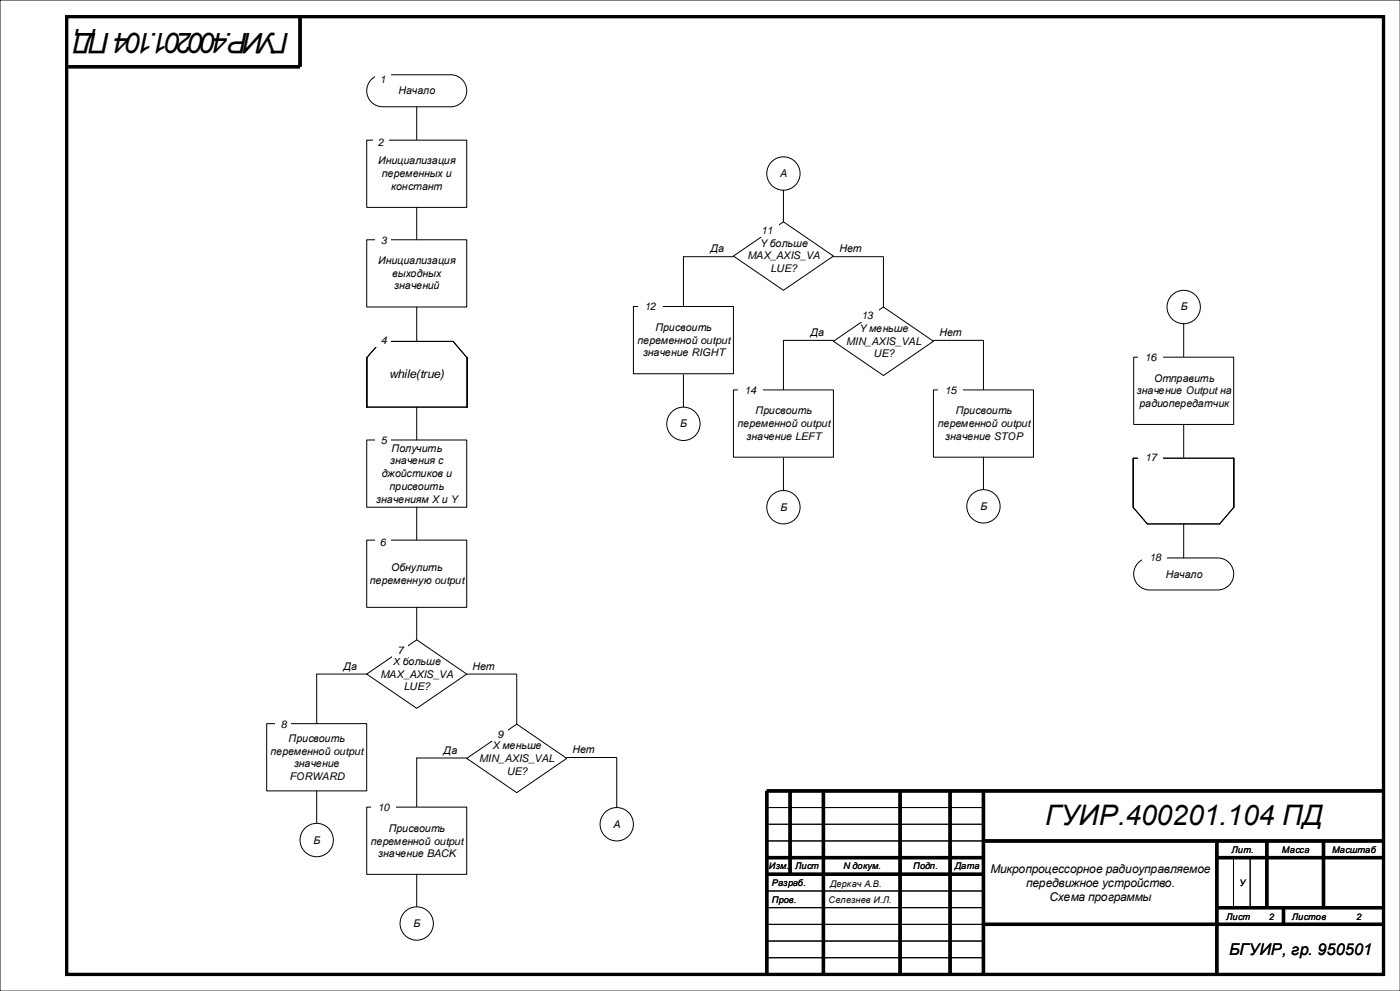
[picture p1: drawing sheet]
<svg xmlns="http://www.w3.org/2000/svg" width="420mm" height="297mm" viewBox="0 0 420 297" stroke-linecap="round" stroke-linejoin="round" font-family="sans-serif">
<path d="M420 0h-420v297h420M230 242h65M230 247h65M230 252h65M370 257v15M375 257v15M230 272h65M230 277h65M230 267h65M230 282h65M230 287h65" fill="none" stroke="#000" stroke-width=".3"/>
<g fill="none" stroke="#000" stroke-width="1" stroke-linecap="butt">
<path d="M20 5h395v287h-395zM90 5v15h-69.5M237 237v25M247 237v55M270 237v55M285 237v55M295 237v55M415 237h-185v55M230 257h65M295 252h120M365 252v40M365 257h50"/>
<path d="M380 252v20M397 252v20M230 262h65M295 277h120M365 272h50M385 272v5"/>
</g>
<path d="M111.1 24.1a4.8 4.8 0 0 1 3.7-1.7h20.4a4.8 4.8 0 0 1 4.8 4.8 4.8 4.8 0 0 1-4.8 4.8h-20.4a4.8 4.8 0 0 1-4.4-2.8 4.8 4.8 0 0 1 .7-5.1z" fill-rule="evenodd" fill="#fff"/>
<path d="M111.1 24.1a4.8 4.8 0 0 1 3.7-1.7h20.4a4.8 4.8 0 0 1 4.8 4.8 4.8 4.8 0 0 1-4.8 4.8h-20.4a4.8 4.8 0 0 1-4.4-2.8 4.8 4.8 0 0 1 .7-5.1z" fill="none" stroke="#000" stroke-width=".3"/>
<path d="M112.5 22h4.5v4h-4.5z" fill-rule="evenodd" fill="#fff"/>
<path d="M125 32v10" fill="none" stroke="#000" stroke-width=".3"/>
<path d="M110 42h30v20.1h-30z" fill-rule="evenodd" fill="#fff"/>
<path d="M110 42h30v20.1h-30z" fill="none" stroke="#000" stroke-width=".3"/>
<g fill="#fff">
<path d="M112 40.9h4.5v4h-4.5z" fill-rule="evenodd"/>
<path d="M110 71.9h30v20.1h-30z" fill-rule="evenodd"/>
</g>
<path d="M110 71.9h30v20.1h-30z" fill="none" stroke="#000" stroke-width=".3"/>
<path d="M112.8 70h4.5v4h-4.5z" fill-rule="evenodd" fill="#fff"/>
<path d="M125 62.1v9.8M114.2 102.3h21.7l4.2 4.9v14.8h-30.1v-14.8z" fill="none" stroke="#000" stroke-width=".3"/>
<path d="M112.8 100h4.5v4h-4.5z" fill-rule="evenodd" fill="#fff"/>
<path d="M125 92v10.3" fill="none" stroke="#000" stroke-width=".3"/>
<path d="M110 131.9h30v20.1h-30z" fill-rule="evenodd" fill="#fff"/>
<path d="M110 131.9h30v20.1h-30z" fill="none" stroke="#000" stroke-width=".3"/>
<g fill="#fff">
<path d="M112.8 130h4.5v4h-4.5z" fill-rule="evenodd"/>
<path d="M110 202l15-10.3 15 10.3-15 10.3z" fill-rule="evenodd"/>
</g>
<path d="M125 122v9.9M95 202h15M110 202l15-10.3 15 10.3-15 10.3zM140 202h15" fill="none" stroke="#000" stroke-width=".3"/>
<path d="M110 161.9h30v20.1h-30z" fill-rule="evenodd" fill="#fff"/>
<path d="M125 152v9.9M110 161.9h30v20.1h-30z" fill="none" stroke="#000" stroke-width=".3"/>
<path d="M112.5 160.5h4.5v4h-4.5z" fill-rule="evenodd" fill="#fff"/>
<path d="M125 182v9.7" fill="none" stroke="#000" stroke-width=".3"/>
<g fill="#fff">
<path d="M117.8 193h4.5v4h-4.5z" fill-rule="evenodd"/>
<path d="M80 216.9h30v20.1h-30z" fill-rule="evenodd"/>
</g>
<path d="M80 216.9h30v20.1h-30zM95 202v14.9" fill="none" stroke="#000" stroke-width=".3"/>
<g fill="#fff">
<path d="M82.8 215h4.5v4h-4.5z" fill-rule="evenodd"/>
<path d="M140 227.3l15-10.3 15 10.3-15 10.2z" fill-rule="evenodd"/>
</g>
<path d="M140 227.3l15-10.3 15 10.3-15 10.2z" fill="none" stroke="#000" stroke-width=".3"/>
<path d="M147.8 217.9h4.5v4.1h-4.5z" fill-rule="evenodd" fill="#fff"/>
<path d="M155 202.1v14.9M140 227.2h-15v14.8" fill="none" stroke="#000" stroke-width=".3"/>
<path d="M110 241.9h30v20.1h-30z" fill-rule="evenodd" fill="#fff"/>
<path d="M110 241.9h30v20.1h-30z" fill="none" stroke="#000" stroke-width=".3"/>
<path d="M111.4 240h7.2v4h-7.2z" fill-rule="evenodd" fill="#fff"/>
<path d="M170 227h15M185 227.2v14.8" fill="none" stroke="#000" stroke-width=".3"/>
<circle cx="185" cy="247" r="5" fill="#fff"/>
<circle cx="185" cy="247" r="5" fill="none" stroke="#000" stroke-width=".3"/>
<circle cx="235" cy="52" r="5" fill="#fff"/>
<g fill="none" stroke="#000" stroke-width=".3">
<path d="M235 57v9.5"/>
<circle cx="235" cy="52" r="5"/>
</g>
<path d="M220 76.7l15-10.2 15 10.2-15 10.3z" fill-rule="evenodd" fill="#fff"/>
<path d="M220 76.7l15-10.2 15 10.2-15 10.3z" fill="none" stroke="#000" stroke-width=".3"/>
<path d="M226.4 67h7.2v4h-7.2z" fill-rule="evenodd" fill="#fff"/>
<path d="M220 76.9h-15v14.9M250 76.9h15M265 77.1v14.8" fill="none" stroke="#000" stroke-width=".3"/>
<path d="M190 91.9h30v20.1h-30z" fill-rule="evenodd" fill="#fff"/>
<path d="M190 91.9h30v20.1h-30z" fill="none" stroke="#000" stroke-width=".3"/>
<g fill="#fff">
<path d="M191.4 90h7.2v4h-7.2z" fill-rule="evenodd"/>
<path d="M250 102.3l15-10.3 15 10.3-15 10.2z" fill-rule="evenodd"/>
</g>
<path d="M250 102.3l15-10.3 15 10.3-15 10.2z" fill="none" stroke="#000" stroke-width=".3"/>
<path d="M256.4 92.5h7.2v4h-7.2z" fill-rule="evenodd" fill="#fff"/>
<path d="M250 102h-15v14.9M280 102h15M295 102.2v14.8" fill="none" stroke="#000" stroke-width=".3"/>
<path d="M220 116.9h30v20.1h-30z" fill-rule="evenodd" fill="#fff"/>
<path d="M220 116.9h30v20.1h-30z" fill="none" stroke="#000" stroke-width=".3"/>
<g fill="#fff">
<path d="M221.4 115h7.2v4h-7.2z" fill-rule="evenodd"/>
<path d="M280 116.9h30v20.1h-30z" fill-rule="evenodd"/>
</g>
<path d="M280 116.9h30v20.1h-30z" fill="none" stroke="#000" stroke-width=".3"/>
<path d="M281.4 115h7.2v4h-7.2z" fill-rule="evenodd" fill="#fff"/>
<path d="M95 237v9.7M125 262v9.7" fill="none" stroke="#000" stroke-width=".3"/>
<circle cx="125" cy="276.7" r="5" fill="#fff"/>
<circle cx="125" cy="276.7" r="5" fill="none" stroke="#000" stroke-width=".3"/>
<circle cx="95" cy="251.7" r="5" fill="#fff"/>
<g fill="none" stroke="#000" stroke-width=".3">
<path d="M205 112.3v9.7"/>
<circle cx="95" cy="251.7" r="5"/>
</g>
<circle cx="205" cy="127" r="5" fill="#fff"/>
<g fill="none" stroke="#000" stroke-width=".3">
<path d="M235 137.3v9.7"/>
<circle cx="205" cy="127" r="5"/>
</g>
<circle cx="235" cy="152" r="5" fill="#fff"/>
<g fill="none" stroke="#000" stroke-width=".3">
<path d="M295 137v9.7"/>
<circle cx="235" cy="152" r="5"/>
</g>
<circle cx="295" cy="151.7" r="5" fill="#fff"/>
<circle cx="295" cy="151.7" r="5" fill="none" stroke="#000" stroke-width=".3"/>
<circle cx="355.1" cy="92" r="5" fill="#fff"/>
<g fill="none" stroke="#000" stroke-width=".3">
<path d="M355.1 97v10M339.9 137.3h30.2v14.8l-4.3 4.9h-21.6l-4.3-4.9zM355.1 127.2v9.8"/>
<circle cx="355.1" cy="92" r="5"/>
</g>
<path d="M341.8 168.3a4.8 4.8 0 0 1 3.1-1.1h20.4a4.8 4.8 0 0 1 4.8 4.8 4.8 4.8 0 0 1-4.8 4.8h-20.4a4.8 4.8 0 0 1-4.5-3.2 4.8 4.8 0 0 1 1.4-5.3z" fill-rule="evenodd" fill="#fff"/>
<path d="M355.1 157v10.2M341.8 168.3a4.8 4.8 0 0 1 3.1-1.1h20.4a4.8 4.8 0 0 1 4.8 4.8 4.8 4.8 0 0 1-4.8 4.8h-20.4a4.8 4.8 0 0 1-4.5-3.2 4.8 4.8 0 0 1 1.4-5.3z" fill="none" stroke="#000" stroke-width=".3"/>
<g fill="#fff">
<path d="M341.4 135h7.3v4h-7.3z" fill-rule="evenodd"/>
<path d="M342.8 165h7.3v4h-7.3z" fill-rule="evenodd"/>
<path d="M340.1 107h30v20.2h-30z" fill-rule="evenodd"/>
</g>
<path d="M340.1 107h30v20.2h-30z" fill="none" stroke="#000" stroke-width=".3"/>
<path d="M341.4 105h7.2v4h-7.2z" fill-rule="evenodd" fill="#fff"/>
<g font-size="8.5">
<text x="86.8" y="10" transform="rotate(-180 86.8 10)">ГУИР.400201.104 ПД</text>
<text x="313.5" y="247.2">ГУИР.400201.104 ПД</text>
</g>
<text font-size="4.9" x="368.7" y="286.2">БГУИР, гр. 950501</text>
<g font-size="3.6">
<text x="116.7" y="113.3">while(true)</text>
<text x="297.1" y="261.5">Микропроцессорное радиоуправляемое</text>
<text x="307.8" y="265.7">передвижное устройство.</text>
<text x="314.8" y="270">Схема программы</text>
</g>
<g font-size="3.2">
<text x="114" y="25">1</text>
<text x="119.5" y="28.2">Начало</text>
<text x="113.5" y="43.9">2</text>
<text x="113.5" y="49.3">Инициализация</text>
<text x="114.5" y="53.1">переменных и</text>
<text x="234.1" y="53">А</text>
<text x="117.4" y="56.9">констант</text>
<text x="228.3" y="70">11</text>
<text x="114.2" y="73">3</text>
<text x="213.1" y="75.6">Да</text>
<text x="224.2" y="77.7">MAX_AXIS_VA</text>
<text x="227.9" y="73.9">Yбольше</text>
<text x="251.8" y="75.6">Нет</text>
<text x="113.5" y="79.1">Инициализация</text>
<text x="117.7" y="82.9">выходных</text>
<text x="231.1" y="81.6">LUE?</text>
<text x="118.2" y="86.7">значений</text>
<text x="193.3" y="93">12</text>
<text x="258.4" y="95.5">13</text>
<text x="354.2" y="93">Б</text>
<text x="196.6" y="99.1">Присвоить</text>
<text x="243.1" y="100.7">Да</text>
<text x="257.8" y="99.5">Yменьше</text>
<text x="281.8" y="100.7">Нет</text>
<text x="114.2" y="103">4</text>
<text x="191.2" y="103">переменной output</text>
<text x="192.9" y="106.8">значение RIGHT</text>
<text x="253.8" y="103.3">MIN_AXIS_VAL</text>
<text x="262" y="107.1">UE?</text>
<text x="343.4" y="108">16</text>
<text x="223.3" y="118">14</text>
<text x="283.4" y="118">15</text>
<text x="341" y="118.2">значение Output на</text>
<text x="346.2" y="114.3">Отправить</text>
<text x="226.6" y="124.2">Присвоить</text>
<text x="286.7" y="124.2">Присвоить</text>
<text x="341.8" y="122">радиопередатчик</text>
<text x="204.1" y="128">Б</text>
<text x="221.3" y="128">переменной output</text>
<text x="224" y="131.8">значение LEFT</text>
<text x="281.3" y="128">переменной output</text>
<text x="283.5" y="131.8">значение STOP</text>
<text x="114.2" y="133.1">5</text>
<text x="117.5" y="135.4">Получить</text>
<text x="114.5" y="143">джойстиков и</text>
<text x="117" y="139.2">значения с</text>
<text x="343.5" y="138.1">17</text>
<text x="116.9" y="146.8">присвоить</text>
<text x="112.8" y="150.6">значениям Xи Y</text>
<text x="234.1" y="153.1">Б</text>
<text x="294.1" y="152.8">Б</text>
<text x="114" y="163.5">6</text>
<text x="117.3" y="171.1">Обнулить</text>
<text x="344.9" y="168.1">18</text>
<text x="349.7" y="173.1">Начало</text>
<text x="111" y="174.9">переменную output</text>
<text x="119.2" y="196.1">7</text>
<text x="103.1" y="200.8">Да</text>
<text x="114.1" y="203.1">MAX_AXIS_VA</text>
<text x="117.9" y="199.3">Xбольше</text>
<text x="141.7" y="200.8">Нет</text>
<text x="121.1" y="206.9">LUE?</text>
<text x="84.2" y="218.1">8</text>
<text x="149.2" y="221.1">9</text>
<text x="81.2" y="226.1">переменной output</text>
<text x="86.6" y="222.3">Присвоить</text>
<text x="133.1" y="225.9">Да</text>
<text x="147.7" y="224.6">Xменьше</text>
<text x="171.7" y="225.8">Нет</text>
<text x="86.8" y="233.8">FORWARD</text>
<text x="88.2" y="230">значение</text>
<text x="143.8" y="228.4">MIN_AXIS_VAL</text>
<text x="152" y="232.2">UE?</text>
<text x="113.3" y="243.1">10</text>
<text x="116.6" y="249.3">Присвоить</text>
<text x="184" y="248.1">А</text>
<text x="94" y="252.9">Б</text>
<text x="111.2" y="253.1">переменной output</text>
<text x="113.5" y="256.9">значение BACK</text>
<text x="124" y="277.9">Б</text>
</g>
<g font-size="2.8">
<text x="369.4" y="255.5">Лит.</text>
<text x="384.5" y="255.5">Масса</text>
<text x="399.6" y="255.5">Масштаб</text>
<text x="230.6" y="260.5">Изм.</text>
<text x="238.5" y="260.5">Лист</text>
<text x="252.9" y="260.5">N докум.</text>
<text x="273.9" y="260.5">Подп.</text>
<text x="286.4" y="260.5">Дата</text>
<text x="231.5" y="265.5">Разраб.</text>
<text x="249" y="265.9">Деркач А.В.</text>
<text x="371.8" y="265.5">У</text>
<text x="231.5" y="270.5">Пров.</text>
<text x="248.5" y="270.5">Селезнев И.Л.</text>
<text x="367.8" y="275.5">Лист</text>
<text x="380.7" y="275.5">2</text>
<text x="387.5" y="275.5">Листов</text>
<text x="406.9" y="275.5">2</text>
</g>
</svg>
